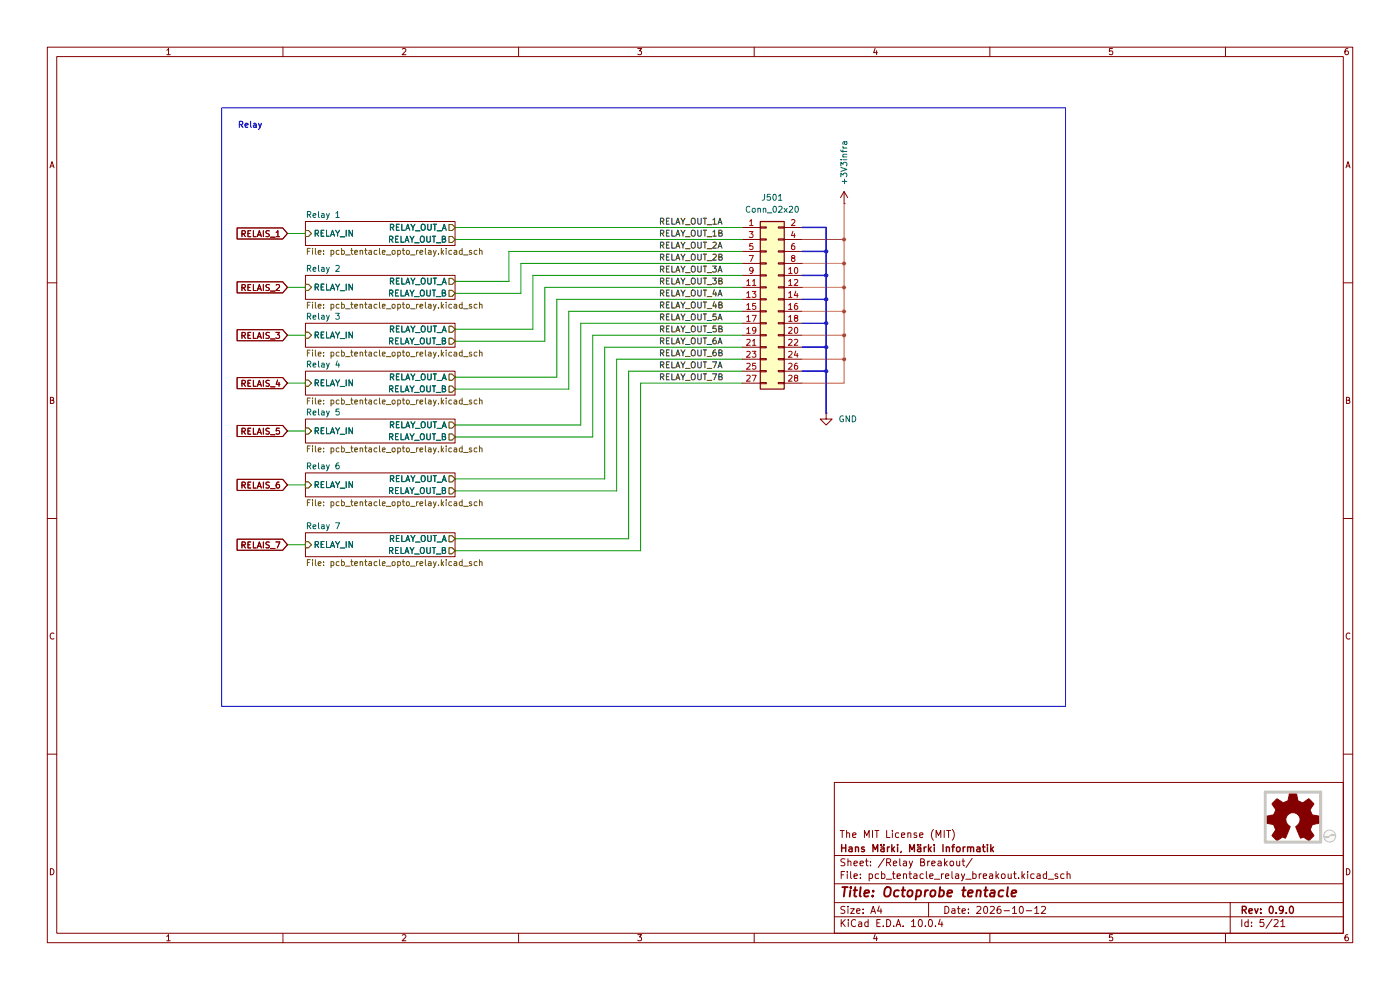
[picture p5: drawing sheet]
(kicad_sch
 (version 20260306)
 (generator "eeschema")
 (generator_version "10.0")
 (paper "A4")
 (title_block
  (title "Octoprobe tentacle")
  (date "2026-10-12")
  (rev "0.9.0")
  (company "Hans Märki, Märki Informatik")
  (comment 1 "The MIT License (MIT)"))
 (lib_symbols
  (symbol "00_project_library:+3V3infra"
   (power global)
   (pin_numbers (hide yes))
   (pin_names
    (offset 0) (hide yes)) (exclude_from_sim no) (in_bom yes) (on_board yes)
   (in_pos_files yes)
   (duplicate_pin_numbers_are_jumpers no)
   (property "Reference" "#PWR" (at 0 -3.81 0) (show_name no) (do_not_autoplace no) (hide yes) (effects (font (size 1.27 1.27))))
   (property "Value" "+3V3infra" (at 0 3.556 0) (show_name no) (do_not_autoplace no) (effects (font (size 1.27 1.27))))
   (property "Footprint" "" (at 0 0 0) (show_name no) (do_not_autoplace no) (hide yes) (effects (font (size 1.27 1.27))))
   (property "Datasheet" "" (at 0 0 0) (show_name no) (do_not_autoplace no) (hide yes) (effects (font (size 1.27 1.27))))
   (property "Description" "" (at 0 0 0) (show_name no) (do_not_autoplace no) (hide yes) (effects (font (size 1.27 1.27))))
   (symbol "+3V3infra_0_1"
    (polyline (pts (xy -0.762 1.27) (xy 0 2.54)) (stroke (width 0) (type default)) (fill (type none)))
    (polyline (pts (xy 0 2.54) (xy 0.762 1.27)) (stroke (width 0) (type default)) (fill (type none)))
    (polyline (pts (xy 0 0) (xy 0 2.54)) (stroke (width 0) (type default)) (fill (type none))))
   (symbol "+3V3infra_1_1"
    (pin power_in line (at 0 0 90) (length 0) (name "" (effects (font (size 1.27 1.27)))) (number "1" (effects (font (size 1.27 1.27))))))
   (embedded_fonts no))
  (symbol "Connector_Generic:Conn_02x14_Odd_Even"
   (pin_names
    (offset 1.016) (hide yes)) (exclude_from_sim no) (in_bom yes) (on_board yes)
   (in_pos_files yes)
   (duplicate_pin_numbers_are_jumpers no)
   (property "Reference" "J" (at 1.27 17.78 0) (show_name no) (do_not_autoplace no) (effects (font (size 1.27 1.27))))
   (property "Value" "Conn_02x14_Odd_Even" (at 1.27 -20.32 0) (show_name no) (do_not_autoplace no) (effects (font (size 1.27 1.27))))
   (property "Footprint" "" (at 0 0 0) (show_name no) (do_not_autoplace no) (hide yes) (effects (font (size 1.27 1.27))))
   (property "Datasheet" "" (at 0 0 0) (show_name no) (do_not_autoplace no) (hide yes) (effects (font (size 1.27 1.27))))
   (property "Description" "Generic connector, double row, 02x14, odd/even pin numbering scheme (row 1 odd numbers, row 2 even numbers), script generated (kicad-library-utils/schlib/autogen/connector/)" (at 0 0 0) (show_name no) (do_not_autoplace no) (hide yes) (effects (font (size 1.27 1.27))))
   (symbol "Conn_02x14_Odd_Even_1_1"
    (rectangle (start -1.27 16.51) (end 3.81 -19.05) (stroke (width 0.254) (type default)) (fill (type background)))
    (rectangle (start -1.27 15.367) (end 0 15.113) (stroke (width 0.1524) (type default)) (fill (type none)))
    (rectangle (start -1.27 12.827) (end 0 12.573) (stroke (width 0.1524) (type default)) (fill (type none)))
    (rectangle (start -1.27 10.287) (end 0 10.033) (stroke (width 0.1524) (type default)) (fill (type none)))
    (rectangle (start -1.27 7.747) (end 0 7.493) (stroke (width 0.1524) (type default)) (fill (type none)))
    (rectangle (start -1.27 5.207) (end 0 4.953) (stroke (width 0.1524) (type default)) (fill (type none)))
    (rectangle (start -1.27 2.667) (end 0 2.413) (stroke (width 0.1524) (type default)) (fill (type none)))
    (rectangle (start -1.27 0.127) (end 0 -0.127) (stroke (width 0.1524) (type default)) (fill (type none)))
    (rectangle (start -1.27 -2.413) (end 0 -2.667) (stroke (width 0.1524) (type default)) (fill (type none)))
    (rectangle (start -1.27 -4.953) (end 0 -5.207) (stroke (width 0.1524) (type default)) (fill (type none)))
    (rectangle (start -1.27 -7.493) (end 0 -7.747) (stroke (width 0.1524) (type default)) (fill (type none)))
    (rectangle (start -1.27 -10.033) (end 0 -10.287) (stroke (width 0.1524) (type default)) (fill (type none)))
    (rectangle (start -1.27 -12.573) (end 0 -12.827) (stroke (width 0.1524) (type default)) (fill (type none)))
    (rectangle (start -1.27 -15.113) (end 0 -15.367) (stroke (width 0.1524) (type default)) (fill (type none)))
    (rectangle (start -1.27 -17.653) (end 0 -17.907) (stroke (width 0.1524) (type default)) (fill (type none)))
    (rectangle (start 3.81 15.367) (end 2.54 15.113) (stroke (width 0.1524) (type default)) (fill (type none)))
    (rectangle (start 3.81 12.827) (end 2.54 12.573) (stroke (width 0.1524) (type default)) (fill (type none)))
    (rectangle (start 3.81 10.287) (end 2.54 10.033) (stroke (width 0.1524) (type default)) (fill (type none)))
    (rectangle (start 3.81 7.747) (end 2.54 7.493) (stroke (width 0.1524) (type default)) (fill (type none)))
    (rectangle (start 3.81 5.207) (end 2.54 4.953) (stroke (width 0.1524) (type default)) (fill (type none)))
    (rectangle (start 3.81 2.667) (end 2.54 2.413) (stroke (width 0.1524) (type default)) (fill (type none)))
    (rectangle (start 3.81 0.127) (end 2.54 -0.127) (stroke (width 0.1524) (type default)) (fill (type none)))
    (rectangle (start 3.81 -2.413) (end 2.54 -2.667) (stroke (width 0.1524) (type default)) (fill (type none)))
    (rectangle (start 3.81 -4.953) (end 2.54 -5.207) (stroke (width 0.1524) (type default)) (fill (type none)))
    (rectangle (start 3.81 -7.493) (end 2.54 -7.747) (stroke (width 0.1524) (type default)) (fill (type none)))
    (rectangle (start 3.81 -10.033) (end 2.54 -10.287) (stroke (width 0.1524) (type default)) (fill (type none)))
    (rectangle (start 3.81 -12.573) (end 2.54 -12.827) (stroke (width 0.1524) (type default)) (fill (type none)))
    (rectangle (start 3.81 -15.113) (end 2.54 -15.367) (stroke (width 0.1524) (type default)) (fill (type none)))
    (rectangle (start 3.81 -17.653) (end 2.54 -17.907) (stroke (width 0.1524) (type default)) (fill (type none)))
    (pin passive line (at -5.08 15.24 0) (length 3.81) (name "Pin_1" (effects (font (size 1.27 1.27)))) (number "1" (effects (font (size 1.27 1.27)))))
    (pin passive line (at 7.62 15.24 180) (length 3.81) (name "Pin_2" (effects (font (size 1.27 1.27)))) (number "2" (effects (font (size 1.27 1.27)))))
    (pin passive line (at -5.08 12.7 0) (length 3.81) (name "Pin_3" (effects (font (size 1.27 1.27)))) (number "3" (effects (font (size 1.27 1.27)))))
    (pin passive line (at 7.62 12.7 180) (length 3.81) (name "Pin_4" (effects (font (size 1.27 1.27)))) (number "4" (effects (font (size 1.27 1.27)))))
    (pin passive line (at -5.08 10.16 0) (length 3.81) (name "Pin_5" (effects (font (size 1.27 1.27)))) (number "5" (effects (font (size 1.27 1.27)))))
    (pin passive line (at 7.62 10.16 180) (length 3.81) (name "Pin_6" (effects (font (size 1.27 1.27)))) (number "6" (effects (font (size 1.27 1.27)))))
    (pin passive line (at -5.08 7.62 0) (length 3.81) (name "Pin_7" (effects (font (size 1.27 1.27)))) (number "7" (effects (font (size 1.27 1.27)))))
    (pin passive line (at 7.62 7.62 180) (length 3.81) (name "Pin_8" (effects (font (size 1.27 1.27)))) (number "8" (effects (font (size 1.27 1.27)))))
    (pin passive line (at -5.08 5.08 0) (length 3.81) (name "Pin_9" (effects (font (size 1.27 1.27)))) (number "9" (effects (font (size 1.27 1.27)))))
    (pin passive line (at 7.62 5.08 180) (length 3.81) (name "Pin_10" (effects (font (size 1.27 1.27)))) (number "10" (effects (font (size 1.27 1.27)))))
    (pin passive line (at -5.08 2.54 0) (length 3.81) (name "Pin_11" (effects (font (size 1.27 1.27)))) (number "11" (effects (font (size 1.27 1.27)))))
    (pin passive line (at 7.62 2.54 180) (length 3.81) (name "Pin_12" (effects (font (size 1.27 1.27)))) (number "12" (effects (font (size 1.27 1.27)))))
    (pin passive line (at -5.08 0 0) (length 3.81) (name "Pin_13" (effects (font (size 1.27 1.27)))) (number "13" (effects (font (size 1.27 1.27)))))
    (pin passive line (at 7.62 0 180) (length 3.81) (name "Pin_14" (effects (font (size 1.27 1.27)))) (number "14" (effects (font (size 1.27 1.27)))))
    (pin passive line (at -5.08 -2.54 0) (length 3.81) (name "Pin_15" (effects (font (size 1.27 1.27)))) (number "15" (effects (font (size 1.27 1.27)))))
    (pin passive line (at 7.62 -2.54 180) (length 3.81) (name "Pin_16" (effects (font (size 1.27 1.27)))) (number "16" (effects (font (size 1.27 1.27)))))
    (pin passive line (at -5.08 -5.08 0) (length 3.81) (name "Pin_17" (effects (font (size 1.27 1.27)))) (number "17" (effects (font (size 1.27 1.27)))))
    (pin passive line (at 7.62 -5.08 180) (length 3.81) (name "Pin_18" (effects (font (size 1.27 1.27)))) (number "18" (effects (font (size 1.27 1.27)))))
    (pin passive line (at -5.08 -7.62 0) (length 3.81) (name "Pin_19" (effects (font (size 1.27 1.27)))) (number "19" (effects (font (size 1.27 1.27)))))
    (pin passive line (at 7.62 -7.62 180) (length 3.81) (name "Pin_20" (effects (font (size 1.27 1.27)))) (number "20" (effects (font (size 1.27 1.27)))))
    (pin passive line (at -5.08 -10.16 0) (length 3.81) (name "Pin_21" (effects (font (size 1.27 1.27)))) (number "21" (effects (font (size 1.27 1.27)))))
    (pin passive line (at 7.62 -10.16 180) (length 3.81) (name "Pin_22" (effects (font (size 1.27 1.27)))) (number "22" (effects (font (size 1.27 1.27)))))
    (pin passive line (at -5.08 -12.7 0) (length 3.81) (name "Pin_23" (effects (font (size 1.27 1.27)))) (number "23" (effects (font (size 1.27 1.27)))))
    (pin passive line (at 7.62 -12.7 180) (length 3.81) (name "Pin_24" (effects (font (size 1.27 1.27)))) (number "24" (effects (font (size 1.27 1.27)))))
    (pin passive line (at -5.08 -15.24 0) (length 3.81) (name "Pin_25" (effects (font (size 1.27 1.27)))) (number "25" (effects (font (size 1.27 1.27)))))
    (pin passive line (at 7.62 -15.24 180) (length 3.81) (name "Pin_26" (effects (font (size 1.27 1.27)))) (number "26" (effects (font (size 1.27 1.27)))))
    (pin passive line (at -5.08 -17.78 0) (length 3.81) (name "Pin_27" (effects (font (size 1.27 1.27)))) (number "27" (effects (font (size 1.27 1.27)))))
    (pin passive line (at 7.62 -17.78 180) (length 3.81) (name "Pin_28" (effects (font (size 1.27 1.27)))) (number "28" (effects (font (size 1.27 1.27))))))
   (embedded_fonts no))
  (symbol "Graphic:Logo_Open_Hardware_Small" (exclude_from_sim no) (in_bom no) (on_board no)
   (in_pos_files yes)
   (duplicate_pin_numbers_are_jumpers no)
   (property "Reference" "#SYM" (at 0 6.985 0) (show_name no) (do_not_autoplace no) (hide yes) (effects (font (size 1.27 1.27))))
   (property "Value" "Logo_Open_Hardware_Small" (at 0 -5.715 0) (show_name no) (do_not_autoplace no) (hide yes) (effects (font (size 1.27 1.27))))
   (property "Footprint" "" (at 0 0 0) (show_name no) (do_not_autoplace no) (hide yes) (effects (font (size 1.27 1.27))))
   (property "Datasheet" "" (at 0 0 0) (show_name no) (do_not_autoplace no) (hide yes) (effects (font (size 1.27 1.27))))
   (property "Description" "Open Hardware logo, small" (at 0 0 0) (show_name no) (do_not_autoplace no) (hide yes) (effects (font (size 1.27 1.27))))
   (property "Sim.Enable" "0" (at 0 0 0) (show_name no) (do_not_autoplace no) (hide yes) (effects (font (size 1.27 1.27))))
   (symbol "Logo_Open_Hardware_Small_0_1"
    (polyline (pts (xy 3.3528 -4.3434) (xy 3.302 -4.318) (xy 3.175 -4.2418) (xy 2.9972 -4.1148) (xy 2.7686 -3.9624) (xy 2.54 -3.81) (xy 2.3622 -3.7084) (xy 2.2352 -3.6068) (xy 2.1844 -3.5814) (xy 2.159 -3.6068) (xy 2.0574 -3.6576) (xy 1.905 -3.7338) (xy 1.8034 -3.7846) (xy 1.6764 -3.8354) (xy 1.6002 -3.8354) (xy 1.6002 -3.8354) (xy 1.5494 -3.7338) (xy 1.4732 -3.5306) (xy 1.3462 -3.302) (xy 1.2446 -3.0226) (xy 1.1176 -2.7178) (xy 0.9652 -2.413) (xy 0.8636 -2.1082) (xy 0.7366 -1.8288) (xy 0.6604 -1.6256) (xy 0.6096 -1.4732) (xy 0.5842 -1.397) (xy 0.5842 -1.397) (xy 0.6604 -1.3208) (xy 0.7874 -1.2446) (xy 1.0414 -1.016) (xy 1.2954 -0.6858) (xy 1.4478 -0.3302) (xy 1.524 0.0762) (xy 1.4732 0.4572) (xy 1.3208 0.8128) (xy 1.0668 1.143) (xy 0.762 1.3716) (xy 0.4064 1.524) (xy 0 1.5748) (xy -0.381 1.5494) (xy -0.7366 1.397) (xy -1.0668 1.143) (xy -1.2192 0.9906) (xy -1.397 0.6604) (xy -1.524 0.3048) (xy -1.524 0.2286) (xy -1.4986 -0.1778) (xy -1.397 -0.5334) (xy -1.1938 -0.8636) (xy -0.9144 -1.143) (xy -0.8636 -1.1684) (xy -0.7366 -1.27) (xy -0.635 -1.3462) (xy -0.5842 -1.397) (xy -1.0668 -2.5908) (xy -1.143 -2.794) (xy -1.2954 -3.1242) (xy -1.397 -3.4036) (xy -1.4986 -3.6322) (xy -1.5748 -3.7846) (xy -1.6002 -3.8354) (xy -1.6002 -3.8354) (xy -1.651 -3.8354) (xy -1.7272 -3.81) (xy -1.905 -3.7338) (xy -2.0066 -3.683) (xy -2.1336 -3.6068) (xy -2.2098 -3.5814) (xy -2.2606 -3.6068) (xy -2.3622 -3.683) (xy -2.54 -3.81) (xy -2.7686 -3.9624) (xy -2.9718 -4.0894) (xy -3.1496 -4.2164) (xy -3.302 -4.318) (xy -3.3528 -4.3434) (xy -3.3782 -4.3434) (xy -3.429 -4.318) (xy -3.5306 -4.2164) (xy -3.7084 -4.064) (xy -3.937 -3.8354) (xy -3.9624 -3.81) (xy -4.1656 -3.6068) (xy -4.318 -3.4544) (xy -4.4196 -3.3274) (xy -4.445 -3.2766) (xy -4.445 -3.2766) (xy -4.4196 -3.2258) (xy -4.318 -3.0734) (xy -4.2164 -2.8956) (xy -4.064 -2.667) (xy -3.6576 -2.0828) (xy -3.8862 -1.5494) (xy -3.937 -1.3716) (xy -4.0386 -1.1684) (xy -4.0894 -1.0414) (xy -4.1148 -0.9652) (xy -4.191 -0.9398) (xy -4.318 -0.9144) (xy -4.5466 -0.8636) (xy -4.8006 -0.8128) (xy -5.0546 -0.7874) (xy -5.2578 -0.7366) (xy -5.4356 -0.7112) (xy -5.5118 -0.6858) (xy -5.5118 -0.6858) (xy -5.5372 -0.635) (xy -5.5372 -0.5588) (xy -5.5372 -0.4318) (xy -5.5626 -0.2286) (xy -5.5626 0.0762) (xy -5.5626 0.127) (xy -5.5372 0.4064) (xy -5.5372 0.635) (xy -5.5372 0.762) (xy -5.5372 0.8382) (xy -5.5372 0.8382) (xy -5.461 0.8382) (xy -5.3086 0.889) (xy -5.08 0.9144) (xy -4.826 0.9652) (xy -4.8006 0.9906) (xy -4.5466 1.0414) (xy -4.318 1.0668) (xy -4.1656 1.1176) (xy -4.0894 1.143) (xy -4.0894 1.143) (xy -4.0386 1.2446) (xy -3.9624 1.4224) (xy -3.8608 1.6256) (xy -3.7846 1.8288) (xy -3.7084 2.0066) (xy -3.6576 2.159) (xy -3.6322 2.2098) (xy -3.6322 2.2098) (xy -3.683 2.286) (xy -3.7592 2.413) (xy -3.8862 2.5908) (xy -4.064 2.8194) (xy -4.064 2.8448) (xy -4.2164 3.0734) (xy -4.3434 3.2512) (xy -4.4196 3.3782) (xy -4.445 3.4544) (xy -4.445 3.4544) (xy -4.3942 3.5052) (xy -4.2926 3.6322) (xy -4.1148 3.81) (xy -3.937 4.0132) (xy -3.8608 4.064) (xy -3.6576 4.2926) (xy -3.5052 4.4196) (xy -3.4036 4.4958) (xy -3.3528 4.5212) (xy -3.3528 4.5212) (xy -3.302 4.4704) (xy -3.1496 4.3688) (xy -2.9718 4.2418) (xy -2.7432 4.0894) (xy -2.7178 4.0894) (xy -2.4892 3.937) (xy -2.3114 3.81) (xy -2.1844 3.7084) (xy -2.1336 3.683) (xy -2.1082 3.683) (xy -2.032 3.7084) (xy -1.8542 3.7592) (xy -1.6764 3.8354) (xy -1.4732 3.937) (xy -1.27 4.0132) (xy -1.143 4.064) (xy -1.0668 4.1148) (xy -1.0668 4.1148) (xy -1.0414 4.191) (xy -1.016 4.3434) (xy -0.9652 4.572) (xy -0.9144 4.8514) (xy -0.889 4.9022) (xy -0.8382 5.1562) (xy -0.8128 5.3848) (xy -0.7874 5.5372) (xy -0.762 5.588) (xy -0.7112 5.6134) (xy -0.5842 5.6134) (xy -0.4064 5.6134) (xy -0.1524 5.6134) (xy 0.0762 5.6134) (xy 0.3302 5.6134) (xy 0.5334 5.6134) (xy 0.6858 5.588) (xy 0.7366 5.588) (xy 0.7366 5.588) (xy 0.762 5.5118) (xy 0.8128 5.334) (xy 0.8382 5.1054) (xy 0.9144 4.826) (xy 0.9144 4.7752) (xy 0.9652 4.5212) (xy 1.016 4.2926) (xy 1.0414 4.1402) (xy 1.0668 4.0894) (xy 1.0668 4.0894) (xy 1.1938 4.0386) (xy 1.3716 3.9624) (xy 1.5748 3.8608) (xy 2.0828 3.6576) (xy 2.7178 4.0894) (xy 2.7686 4.1402) (xy 2.9972 4.2926) (xy 3.175 4.4196) (xy 3.302 4.4958) (xy 3.3782 4.5212) (xy 3.3782 4.5212) (xy 3.429 4.4704) (xy 3.556 4.3434) (xy 3.7338 4.191) (xy 3.9116 3.9878) (xy 4.064 3.8354) (xy 4.2418 3.6576) (xy 4.3434 3.556) (xy 4.4196 3.4798) (xy 4.4196 3.429) (xy 4.4196 3.4036) (xy 4.3942 3.3274) (xy 4.2926 3.2004) (xy 4.1656 2.9972) (xy 4.0132 2.794) (xy 3.8862 2.5908) (xy 3.7592 2.3876) (xy 3.6576 2.2352) (xy 3.6322 2.159) (xy 3.6322 2.1336) (xy 3.683 2.0066) (xy 3.7592 1.8288) (xy 3.8608 1.6002) (xy 4.064 1.1176) (xy 4.3942 1.0414) (xy 4.5974 1.016) (xy 4.8768 0.9652) (xy 5.1308 0.9144) (xy 5.5372 0.8382) (xy 5.5626 -0.6604) (xy 5.4864 -0.6858) (xy 5.4356 -0.6858) (xy 5.2832 -0.7366) (xy 5.0546 -0.762) (xy 4.8006 -0.8128) (xy 4.5974 -0.8636) (xy 4.3688 -0.9144) (xy 4.2164 -0.9398) (xy 4.1402 -0.9398) (xy 4.1148 -0.9652) (xy 4.064 -1.0668) (xy 3.9878 -1.2446) (xy 3.9116 -1.4478) (xy 3.81 -1.651) (xy 3.7338 -1.8542) (xy 3.683 -2.0066) (xy 3.6576 -2.0828) (xy 3.683 -2.1336) (xy 3.7846 -2.2606) (xy 3.8862 -2.4638) (xy 4.0386 -2.667) (xy 4.191 -2.8956) (xy 4.318 -3.0734) (xy 4.3942 -3.2004) (xy 4.445 -3.2766) (xy 4.4196 -3.3274) (xy 4.3434 -3.429) (xy 4.1656 -3.5814) (xy 3.937 -3.8354) (xy 3.8862 -3.8608) (xy 3.683 -4.064) (xy 3.5306 -4.2164) (xy 3.4036 -4.318) (xy 3.3528 -4.3434)) (stroke (width 0) (type default)) (fill (type outline))))
   (embedded_fonts no))
  (symbol "power:GND"
   (power global)
   (pin_numbers (hide yes))
   (pin_names
    (offset 0) (hide yes)) (exclude_from_sim no) (in_bom yes) (on_board yes)
   (in_pos_files yes)
   (duplicate_pin_numbers_are_jumpers no)
   (property "Reference" "#PWR" (at 0 -6.35 0) (show_name no) (do_not_autoplace no) (hide yes) (effects (font (size 1.27 1.27))))
   (property "Value" "GND" (at 0 -3.81 0) (show_name no) (do_not_autoplace no) (effects (font (size 1.27 1.27))))
   (property "Footprint" "" (at 0 0 0) (show_name no) (do_not_autoplace no) (hide yes) (effects (font (size 1.27 1.27))))
   (property "Datasheet" "" (at 0 0 0) (show_name no) (do_not_autoplace no) (hide yes) (effects (font (size 1.27 1.27))))
   (property "Description" "Power symbol creates a global label with name \"GND\" , ground" (at 0 0 0) (show_name no) (do_not_autoplace no) (hide yes) (effects (font (size 1.27 1.27))))
   (symbol "GND_0_1"
    (polyline (pts (xy 0 0) (xy 0 -1.27) (xy 1.27 -1.27) (xy 0 -2.54) (xy -1.27 -1.27) (xy 0 -1.27)) (stroke (width 0) (type default)) (fill (type none))))
   (symbol "GND_1_1"
    (pin power_in line (at 0 0 270) (length 0) (name "" (effects (font (size 1.27 1.27)))) (number "1" (effects (font (size 1.27 1.27))))))
   (embedded_fonts no)))
 (rectangle
  (start 46.99 22.86)
  (end 226.06 149.86)
  (stroke (width 0) (type default))
  (fill (type none)))
 (text "Relay"
  (exclude_from_sim no)
  (at 50.292 27.432 0)
  (effects (font (size 1.27 1.27) (thickness 0.254)
    (bold yes)) (justify left bottom)))
 (junction
  (at 179.07 76.2)
  (diameter 0)
  (color 0 0 0 0))
 (junction
  (at 175.26 58.42)
  (diameter 0)
  (color 0 0 0 0))
 (junction
  (at 175.26 73.66)
  (diameter 0)
  (color 0 0 0 0))
 (junction
  (at 179.07 55.88)
  (diameter 0)
  (color 0 0 0 0))
 (junction
  (at 179.07 60.96)
  (diameter 0)
  (color 0 0 0 0))
 (junction
  (at 179.07 50.8)
  (diameter 0)
  (color 0 0 0 0))
 (junction
  (at 175.26 78.74)
  (diameter 0)
  (color 0 0 0 0))
 (junction
  (at 175.26 68.58)
  (diameter 0)
  (color 0 0 0 0))
 (junction
  (at 179.07 71.12)
  (diameter 0)
  (color 0 0 0 0))
 (junction
  (at 175.26 53.34)
  (diameter 0)
  (color 0 0 0 0))
 (junction
  (at 175.26 63.5)
  (diameter 0)
  (color 0 0 0 0))
 (junction
  (at 179.07 66.04)
  (diameter 0)
  (color 0 0 0 0))
 (wire
  (pts (xy 135.89 81.28) (xy 157.48 81.28))
  (stroke (width 0) (type default)))
 (wire
  (pts (xy 123.19 90.17) (xy 123.19 68.58))
  (stroke (width 0) (type default)))
 (wire
  (pts (xy 135.89 116.84) (xy 135.89 81.28))
  (stroke (width 0) (type default)))
 (wire
  (pts (xy 179.07 66.04) (xy 179.07 60.96))
  (stroke (width 0) (type default)))
 (wire
  (pts (xy 120.65 66.04) (xy 120.65 82.55))
  (stroke (width 0) (type default)))
 (wire
  (pts (xy 113.03 69.85) (xy 96.52 69.85))
  (stroke (width 0) (type default)))
 (wire
  (pts (xy 125.73 92.71) (xy 125.73 71.12))
  (stroke (width 0) (type default)))
 (wire
  (pts (xy 170.18 71.12) (xy 179.07 71.12))
  (stroke (width 0) (type default)))
 (wire
  (pts (xy 175.26 68.58) (xy 175.26 73.66))
  (stroke (width 0) (type default)))
 (wire
  (pts (xy 107.95 53.34) (xy 157.48 53.34))
  (stroke (width 0) (type default)))
 (wire
  (pts (xy 96.52 50.8) (xy 157.48 50.8))
  (stroke (width 0) (type default)))
 (wire
  (pts (xy 170.18 53.34) (xy 175.26 53.34))
  (stroke (width 0) (type default)))
 (wire
  (pts (xy 96.52 90.17) (xy 123.19 90.17))
  (stroke (width 0) (type default)))
 (wire
  (pts (xy 170.18 78.74) (xy 175.26 78.74))
  (stroke (width 0) (type default)))
 (wire
  (pts (xy 179.07 71.12) (xy 179.07 76.2))
  (stroke (width 0) (type default)))
 (wire
  (pts (xy 128.27 73.66) (xy 157.48 73.66))
  (stroke (width 0) (type default)))
 (wire
  (pts (xy 179.07 55.88) (xy 179.07 50.8))
  (stroke (width 0) (type default)))
 (wire
  (pts (xy 118.11 63.5) (xy 157.48 63.5))
  (stroke (width 0) (type default)))
 (wire
  (pts (xy 118.11 63.5) (xy 118.11 80.01))
  (stroke (width 0) (type default)))
 (wire
  (pts (xy 60.96 60.96) (xy 64.77 60.96))
  (stroke (width 0) (type default)))
 (wire
  (pts (xy 179.07 60.96) (xy 179.07 55.88))
  (stroke (width 0) (type default)))
 (wire
  (pts (xy 175.26 48.26) (xy 175.26 53.34))
  (stroke (width 0) (type default)))
 (wire
  (pts (xy 130.81 104.14) (xy 130.81 76.2))
  (stroke (width 0) (type default)))
 (wire
  (pts (xy 60.96 49.53) (xy 64.77 49.53))
  (stroke (width 0) (type default)))
 (wire
  (pts (xy 133.35 78.74) (xy 157.48 78.74))
  (stroke (width 0) (type default)))
 (wire
  (pts (xy 170.18 73.66) (xy 175.26 73.66))
  (stroke (width 0) (type default)))
 (wire
  (pts (xy 170.18 55.88) (xy 179.07 55.88))
  (stroke (width 0) (type default)))
 (wire
  (pts (xy 179.07 71.12) (xy 179.07 66.04))
  (stroke (width 0) (type default)))
 (wire
  (pts (xy 115.57 72.39) (xy 115.57 60.96))
  (stroke (width 0) (type default)))
 (wire
  (pts (xy 125.73 92.71) (xy 96.52 92.71))
  (stroke (width 0) (type default)))
 (wire
  (pts (xy 96.52 116.84) (xy 135.89 116.84))
  (stroke (width 0) (type default)))
 (wire
  (pts (xy 170.18 76.2) (xy 179.07 76.2))
  (stroke (width 0) (type default)))
 (wire
  (pts (xy 60.96 102.87) (xy 64.77 102.87))
  (stroke (width 0) (type default)))
 (wire
  (pts (xy 96.52 72.39) (xy 115.57 72.39))
  (stroke (width 0) (type default)))
 (wire
  (pts (xy 175.26 73.66) (xy 175.26 78.74))
  (stroke (width 0) (type default)))
 (wire
  (pts (xy 128.27 73.66) (xy 128.27 101.6))
  (stroke (width 0) (type default)))
 (wire
  (pts (xy 96.52 48.26) (xy 157.48 48.26))
  (stroke (width 0) (type default)))
 (wire
  (pts (xy 120.65 82.55) (xy 96.52 82.55))
  (stroke (width 0) (type default)))
 (wire
  (pts (xy 133.35 114.3) (xy 96.52 114.3))
  (stroke (width 0) (type default)))
 (wire
  (pts (xy 170.18 81.28) (xy 179.07 81.28))
  (stroke (width 0) (type default)))
 (wire
  (pts (xy 175.26 63.5) (xy 175.26 68.58))
  (stroke (width 0) (type default)))
 (wire
  (pts (xy 175.26 53.34) (xy 175.26 58.42))
  (stroke (width 0) (type default)))
 (wire
  (pts (xy 60.96 91.44) (xy 64.77 91.44))
  (stroke (width 0) (type default)))
 (wire
  (pts (xy 110.49 62.23) (xy 110.49 55.88))
  (stroke (width 0) (type default)))
 (wire
  (pts (xy 115.57 60.96) (xy 157.48 60.96))
  (stroke (width 0) (type default)))
 (wire
  (pts (xy 125.73 71.12) (xy 157.48 71.12))
  (stroke (width 0) (type default)))
 (wire
  (pts (xy 120.65 66.04) (xy 157.48 66.04))
  (stroke (width 0) (type default)))
 (wire
  (pts (xy 96.52 80.01) (xy 118.11 80.01))
  (stroke (width 0) (type default)))
 (wire
  (pts (xy 170.18 68.58) (xy 175.26 68.58))
  (stroke (width 0) (type default)))
 (wire
  (pts (xy 175.26 78.74) (xy 175.26 87.63))
  (stroke (width 0) (type default)))
 (wire
  (pts (xy 110.49 55.88) (xy 157.48 55.88))
  (stroke (width 0) (type default)))
 (wire
  (pts (xy 107.95 53.34) (xy 107.95 59.69))
  (stroke (width 0) (type default)))
 (wire
  (pts (xy 133.35 78.74) (xy 133.35 114.3))
  (stroke (width 0) (type default)))
 (wire
  (pts (xy 107.95 59.69) (xy 96.52 59.69))
  (stroke (width 0) (type default)))
 (wire
  (pts (xy 170.18 58.42) (xy 175.26 58.42))
  (stroke (width 0) (type default)))
 (wire
  (pts (xy 60.96 81.28) (xy 64.77 81.28))
  (stroke (width 0) (type default)))
 (wire
  (pts (xy 170.18 66.04) (xy 179.07 66.04))
  (stroke (width 0) (type default)))
 (wire
  (pts (xy 96.52 104.14) (xy 130.81 104.14))
  (stroke (width 0) (type default)))
 (wire
  (pts (xy 175.26 58.42) (xy 175.26 63.5))
  (stroke (width 0) (type default)))
 (wire
  (pts (xy 113.03 58.42) (xy 157.48 58.42))
  (stroke (width 0) (type default)))
 (wire
  (pts (xy 96.52 62.23) (xy 110.49 62.23))
  (stroke (width 0) (type default)))
 (wire
  (pts (xy 170.18 60.96) (xy 179.07 60.96))
  (stroke (width 0) (type default)))
 (wire
  (pts (xy 170.18 63.5) (xy 175.26 63.5))
  (stroke (width 0) (type default)))
 (wire
  (pts (xy 179.07 81.28) (xy 179.07 76.2))
  (stroke (width 0) (type default)))
 (wire
  (pts (xy 170.18 50.8) (xy 179.07 50.8))
  (stroke (width 0) (type default)))
 (wire
  (pts (xy 113.03 58.42) (xy 113.03 69.85))
  (stroke (width 0) (type default)))
 (wire
  (pts (xy 170.18 48.26) (xy 175.26 48.26))
  (stroke (width 0) (type default)))
 (wire
  (pts (xy 60.96 115.57) (xy 64.77 115.57))
  (stroke (width 0) (type default)))
 (wire
  (pts (xy 123.19 68.58) (xy 157.48 68.58))
  (stroke (width 0) (type default)))
 (wire
  (pts (xy 60.96 71.12) (xy 64.77 71.12))
  (stroke (width 0) (type default)))
 (wire
  (pts (xy 130.81 76.2) (xy 157.48 76.2))
  (stroke (width 0) (type default)))
 (wire
  (pts (xy 128.27 101.6) (xy 96.52 101.6))
  (stroke (width 0) (type default)))
 (wire
  (pts (xy 179.07 43.18) (xy 179.07 50.8))
  (stroke (width 0) (type default)))
 (label "RELAY_OUT_3B"
  (at 139.7 60.96 0)
  (effects (font (size 1.27 1.27)) (justify left bottom)))
 (label "RELAY_OUT_2B"
  (at 139.7 55.88 0)
  (effects (font (size 1.27 1.27)) (justify left bottom)))
 (label "RELAY_OUT_1A"
  (at 139.7 48.26 0)
  (effects (font (size 1.27 1.27)) (justify left bottom)))
 (label "RELAY_OUT_5A"
  (at 139.7 68.58 0)
  (effects (font (size 1.27 1.27)) (justify left bottom)))
 (label "RELAY_OUT_1B"
  (at 139.7 50.8 0)
  (effects (font (size 1.27 1.27)) (justify left bottom)))
 (label "RELAY_OUT_4A"
  (at 139.7 63.5 0)
  (effects (font (size 1.27 1.27)) (justify left bottom)))
 (label "RELAY_OUT_5B"
  (at 139.7 71.12 0)
  (effects (font (size 1.27 1.27)) (justify left bottom)))
 (label "RELAY_OUT_3A"
  (at 139.7 58.42 0)
  (effects (font (size 1.27 1.27)) (justify left bottom)))
 (label "RELAY_OUT_7B"
  (at 139.7 81.28 0)
  (effects (font (size 1.27 1.27)) (justify left bottom)))
 (label "RELAY_OUT_7A"
  (at 139.7 78.74 0)
  (effects (font (size 1.27 1.27)) (justify left bottom)))
 (label "RELAY_OUT_4B"
  (at 139.7 66.04 0)
  (effects (font (size 1.27 1.27)) (justify left bottom)))
 (label "RELAY_OUT_6A"
  (at 139.7 73.66 0)
  (effects (font (size 1.27 1.27)) (justify left bottom)))
 (label "RELAY_OUT_2A"
  (at 139.7 53.34 0)
  (effects (font (size 1.27 1.27)) (justify left bottom)))
 (label "RELAY_OUT_6B"
  (at 139.7 76.2 0)
  (effects (font (size 1.27 1.27)) (justify left bottom)))
 (global_label "RELAIS_5"
  (shape input)
  (at 60.96 91.44 180)
  (fields_autoplaced yes)
  (effects (font (size 1.27 1.27)) (justify right))
  (property "Intersheetrefs" "${INTERSHEET_REFS}" (at 49.3526 91.44 0) (hide yes) (show_name no) (do_not_autoplace no) (effects (font (size 1.27 1.27)) (justify right))))
 (global_label "RELAIS_3"
  (shape input)
  (at 60.96 71.12 180)
  (fields_autoplaced yes)
  (effects (font (size 1.27 1.27)) (justify right))
  (property "Intersheetrefs" "${INTERSHEET_REFS}" (at 49.3526 71.12 0) (hide yes) (show_name no) (do_not_autoplace no) (effects (font (size 1.27 1.27)) (justify right))))
 (global_label "RELAIS_6"
  (shape input)
  (at 60.96 102.87 180)
  (fields_autoplaced yes)
  (effects (font (size 1.27 1.27)) (justify right))
  (property "Intersheetrefs" "${INTERSHEET_REFS}" (at 49.3526 102.87 0) (hide yes) (show_name no) (do_not_autoplace no) (effects (font (size 1.27 1.27)) (justify right))))
 (global_label "RELAIS_7"
  (shape input)
  (at 60.96 115.57 180)
  (fields_autoplaced yes)
  (effects (font (size 1.27 1.27)) (justify right))
  (property "Intersheetrefs" "${INTERSHEET_REFS}" (at 49.3526 115.57 0) (hide yes) (show_name no) (do_not_autoplace no) (effects (font (size 1.27 1.27)) (justify right))))
 (global_label "RELAIS_4"
  (shape input)
  (at 60.96 81.28 180)
  (fields_autoplaced yes)
  (effects (font (size 1.27 1.27)) (justify right))
  (property "Intersheetrefs" "${INTERSHEET_REFS}" (at 49.3526 81.28 0) (hide yes) (show_name no) (do_not_autoplace no) (effects (font (size 1.27 1.27)) (justify right))))
 (global_label "RELAIS_2"
  (shape input)
  (at 60.96 60.96 180)
  (fields_autoplaced yes)
  (effects (font (size 1.27 1.27)) (justify right))
  (property "Intersheetrefs" "${INTERSHEET_REFS}" (at 49.3526 60.96 0) (hide yes) (show_name no) (do_not_autoplace no) (effects (font (size 1.27 1.27)) (justify right))))
 (global_label "RELAIS_1"
  (shape input)
  (at 60.96 49.53 180)
  (fields_autoplaced yes)
  (effects (font (size 1.27 1.27)) (justify right))
  (property "Intersheetrefs" "${INTERSHEET_REFS}" (at 49.3526 49.53 0) (hide yes) (show_name no) (do_not_autoplace no) (effects (font (size 1.27 1.27)) (justify right))))
 (symbol
  (lib_id "00_project_library:+3V3infra")
  (at 179.07 43.18 0)
  (unit 1)
  (body_style 1)
  (exclude_from_sim no)
  (in_bom yes)
  (on_board yes)
  (in_pos_files yes)
  (dnp no)
  (property "Reference" "#PWR0502" (at 179.07 46.99 0) (hide yes) (show_name no) (do_not_autoplace no) (effects (font (size 1.27 1.27))))
  (property "Value" "+3V3infra" (at 179.0701 39.37 90) (show_name no) (do_not_autoplace no) (effects (font (size 1.27 1.27)) (justify left)))
  (property "Footprint" "" (at 179.07 43.18 0) (hide yes) (show_name no) (do_not_autoplace no) (effects (font (size 1.27 1.27))))
  (property "Datasheet" "" (at 179.07 43.18 0) (hide yes) (show_name no) (do_not_autoplace no) (effects (font (size 1.27 1.27))))
  (property "Description" "Power symbol creates a global label with name \"+3V3\"" (at 179.07 43.18 0) (hide yes) (show_name no) (do_not_autoplace no) (effects (font (size 1.27 1.27))))
  (pin "1"))
 (symbol
  (lib_id "Graphic:Logo_Open_Hardware_Small")
  (at 274.32 173.99 0)
  (unit 1)
  (body_style 1)
  (exclude_from_sim yes)
  (in_bom no)
  (on_board no)
  (in_pos_files yes)
  (dnp no)
  (fields_autoplaced yes)
  (property "Reference" "#SYM501" (at 274.32 167.005 0) (hide yes) (show_name no) (do_not_autoplace no) (effects (font (size 1.27 1.27))))
  (property "Value" "Logo_Open_Hardware_Small" (at 274.32 179.705 0) (hide yes) (show_name no) (do_not_autoplace no) (effects (font (size 1.27 1.27))))
  (property "Footprint" "" (at 274.32 173.99 0) (hide yes) (show_name no) (do_not_autoplace no) (effects (font (size 1.27 1.27))))
  (property "Datasheet" "" (at 274.32 173.99 0) (hide yes) (show_name no) (do_not_autoplace no) (effects (font (size 1.27 1.27))))
  (property "Description" "Open Hardware logo, small" (at 274.32 173.99 0) (hide yes) (show_name no) (do_not_autoplace no) (effects (font (size 1.27 1.27)))))
 (symbol
  (lib_id "power:GND")
  (at 175.26 87.63 0)
  (unit 1)
  (body_style 1)
  (exclude_from_sim no)
  (in_bom yes)
  (on_board yes)
  (in_pos_files yes)
  (dnp no)
  (fields_autoplaced yes)
  (property "Reference" "#PWR0501" (at 175.26 93.98 0) (hide yes) (show_name no) (do_not_autoplace no) (effects (font (size 1.27 1.27))))
  (property "Value" "GND" (at 177.8 88.8999 0) (show_name no) (do_not_autoplace no) (effects (font (size 1.27 1.27)) (justify left)))
  (property "Footprint" "" (at 175.26 87.63 0) (hide yes) (show_name no) (do_not_autoplace no) (effects (font (size 1.27 1.27))))
  (property "Datasheet" "" (at 175.26 87.63 0) (hide yes) (show_name no) (do_not_autoplace no) (effects (font (size 1.27 1.27))))
  (property "Description" "Power symbol creates a global label with name \"GND\" , ground" (at 175.26 87.63 0) (hide yes) (show_name no) (do_not_autoplace no) (effects (font (size 1.27 1.27))))
  (pin "1"))
 (symbol
  (lib_id "Connector_Generic:Conn_02x14_Odd_Even")
  (at 162.56 63.5 0)
  (unit 1)
  (body_style 1)
  (exclude_from_sim no)
  (in_bom no)
  (on_board yes)
  (in_pos_files no)
  (dnp no)
  (fields_autoplaced yes)
  (property "Reference" "J501" (at 163.83 41.91 0) (show_name no) (do_not_autoplace no) (effects (font (size 1.27 1.27))))
  (property "Value" "Conn_02x20" (at 163.83 44.45 0) (show_name no) (do_not_autoplace no) (effects (font (size 1.27 1.27))))
  (property "Footprint" "00_project_library:PinSocket_2x14_P2.54mm_Vertical_squarepad" (at 162.56 63.5 0) (hide yes) (show_name no) (do_not_autoplace no) (effects (font (size 1.27 1.27))))
  (property "Datasheet" "" (at 162.56 63.5 0) (hide yes) (show_name no) (do_not_autoplace no) (effects (font (size 1.27 1.27))))
  (property "Description" "Generic connector, double row, 02x14, odd/even pin numbering scheme (row 1 odd numbers, row 2 even numbers), script generated (kicad-library-utils/schlib/autogen/connector/)" (at 162.56 63.5 0) (hide yes) (show_name no) (do_not_autoplace no) (effects (font (size 1.27 1.27))))
  (pin "1")
  (pin "10")
  (pin "11")
  (pin "12")
  (pin "13")
  (pin "14")
  (pin "15")
  (pin "16")
  (pin "17")
  (pin "18")
  (pin "19")
  (pin "2")
  (pin "20")
  (pin "21")
  (pin "22")
  (pin "23")
  (pin "24")
  (pin "25")
  (pin "26")
  (pin "27")
  (pin "28")
  (pin "3")
  (pin "4")
  (pin "5")
  (pin "6")
  (pin "7")
  (pin "8")
  (pin "9"))
 (sheet
  (at 64.77 100.33)
  (size 31.75 5.08)
  (exclude_from_sim no)
  (in_bom yes)
  (on_board yes)
  (dnp no)
  (fields_autoplaced yes)
  (stroke (width 0.1524) (type solid))
  (fill (color 0 0 0 0))
  (property "Sheetname" "Relay 6" (at 64.77 99.6184 0) (show_name no) (do_not_autoplace no) (effects (font (size 1.27 1.27)) (justify left bottom)))
  (property "Sheetfile" "pcb_tentacle_opto_relay.kicad_sch" (at 64.77 105.9946 0) (show_name no) (do_not_autoplace no) (effects (font (size 1.27 1.27)) (justify left top)))
  (property "RELAIS_NUMBER" "6" (at 64.77 100.33 0) (hide yes) (show_name no) (do_not_autoplace no) (effects (font (size 1.27 1.27))))
  (pin "RELAY_IN" input (at 64.77 102.87 180) (effects (font (size 1.27 1.27)) (justify left)))
  (pin "RELAY_OUT_B" output (at 96.52 104.14 0) (effects (font (size 1.27 1.27)) (justify right)))
  (pin "RELAY_OUT_A" output (at 96.52 101.6 0) (effects (font (size 1.27 1.27)) (justify right))))
 (sheet
  (at 64.77 113.03)
  (size 31.75 5.08)
  (exclude_from_sim no)
  (in_bom yes)
  (on_board yes)
  (dnp no)
  (fields_autoplaced yes)
  (stroke (width 0.1524) (type solid))
  (fill (color 0 0 0 0))
  (property "Sheetname" "Relay 7" (at 64.77 112.3184 0) (show_name no) (do_not_autoplace no) (effects (font (size 1.27 1.27)) (justify left bottom)))
  (property "Sheetfile" "pcb_tentacle_opto_relay.kicad_sch" (at 64.77 118.6946 0) (show_name no) (do_not_autoplace no) (effects (font (size 1.27 1.27)) (justify left top)))
  (property "RELAIS_NUMBER" "7" (at 64.77 113.03 0) (hide yes) (show_name no) (do_not_autoplace no) (effects (font (size 1.27 1.27))))
  (pin "RELAY_IN" input (at 64.77 115.57 180) (effects (font (size 1.27 1.27)) (justify left)))
  (pin "RELAY_OUT_B" output (at 96.52 116.84 0) (effects (font (size 1.27 1.27)) (justify right)))
  (pin "RELAY_OUT_A" output (at 96.52 114.3 0) (effects (font (size 1.27 1.27)) (justify right))))
 (sheet
  (at 64.77 88.9)
  (size 31.75 5.08)
  (exclude_from_sim no)
  (in_bom yes)
  (on_board yes)
  (dnp no)
  (fields_autoplaced yes)
  (stroke (width 0.1524) (type solid))
  (fill (color 0 0 0 0))
  (property "Sheetname" "Relay 5" (at 64.77 88.1884 0) (show_name no) (do_not_autoplace no) (effects (font (size 1.27 1.27)) (justify left bottom)))
  (property "Sheetfile" "pcb_tentacle_opto_relay.kicad_sch" (at 64.77 94.5646 0) (show_name no) (do_not_autoplace no) (effects (font (size 1.27 1.27)) (justify left top)))
  (property "RELAIS_NUMBER" "5" (at 64.77 88.9 0) (hide yes) (show_name no) (do_not_autoplace no) (effects (font (size 1.27 1.27))))
  (pin "RELAY_IN" input (at 64.77 91.44 180) (effects (font (size 1.27 1.27)) (justify left)))
  (pin "RELAY_OUT_B" output (at 96.52 92.71 0) (effects (font (size 1.27 1.27)) (justify right)))
  (pin "RELAY_OUT_A" output (at 96.52 90.17 0) (effects (font (size 1.27 1.27)) (justify right))))
 (sheet
  (at 64.77 58.42)
  (size 31.75 5.08)
  (exclude_from_sim no)
  (in_bom yes)
  (on_board yes)
  (dnp no)
  (fields_autoplaced yes)
  (stroke (width 0.1524) (type solid))
  (fill (color 0 0 0 0))
  (property "Sheetname" "Relay 2" (at 64.77 57.7084 0) (show_name no) (do_not_autoplace no) (effects (font (size 1.27 1.27)) (justify left bottom)))
  (property "Sheetfile" "pcb_tentacle_opto_relay.kicad_sch" (at 64.77 64.0846 0) (show_name no) (do_not_autoplace no) (effects (font (size 1.27 1.27)) (justify left top)))
  (property "RELAIS_NUMBER" "2" (at 64.77 58.42 0) (hide yes) (show_name no) (do_not_autoplace no) (effects (font (size 1.27 1.27))))
  (pin "RELAY_IN" input (at 64.77 60.96 180) (effects (font (size 1.27 1.27)) (justify left)))
  (pin "RELAY_OUT_B" output (at 96.52 62.23 0) (effects (font (size 1.27 1.27)) (justify right)))
  (pin "RELAY_OUT_A" output (at 96.52 59.69 0) (effects (font (size 1.27 1.27)) (justify right))))
 (sheet
  (at 64.77 46.99)
  (size 31.75 5.08)
  (exclude_from_sim no)
  (in_bom yes)
  (on_board yes)
  (dnp no)
  (fields_autoplaced yes)
  (stroke (width 0.1524) (type solid))
  (fill (color 0 0 0 0))
  (property "Sheetname" "Relay 1" (at 64.77 46.2784 0) (show_name no) (do_not_autoplace no) (effects (font (size 1.27 1.27)) (justify left bottom)))
  (property "Sheetfile" "pcb_tentacle_opto_relay.kicad_sch" (at 64.77 52.6546 0) (show_name no) (do_not_autoplace no) (effects (font (size 1.27 1.27)) (justify left top)))
  (property "RELAIS_NUMBER" "1" (at 64.77 46.99 0) (hide yes) (show_name no) (do_not_autoplace no) (effects (font (size 1.27 1.27))))
  (pin "RELAY_IN" input (at 64.77 49.53 180) (effects (font (size 1.27 1.27)) (justify left)))
  (pin "RELAY_OUT_B" output (at 96.52 50.8 0) (effects (font (size 1.27 1.27)) (justify right)))
  (pin "RELAY_OUT_A" output (at 96.52 48.26 0) (effects (font (size 1.27 1.27)) (justify right))))
 (sheet
  (at 64.77 68.58)
  (size 31.75 5.08)
  (exclude_from_sim no)
  (in_bom yes)
  (on_board yes)
  (dnp no)
  (fields_autoplaced yes)
  (stroke (width 0.1524) (type solid))
  (fill (color 0 0 0 0))
  (property "Sheetname" "Relay 3" (at 64.77 67.8684 0) (show_name no) (do_not_autoplace no) (effects (font (size 1.27 1.27)) (justify left bottom)))
  (property "Sheetfile" "pcb_tentacle_opto_relay.kicad_sch" (at 64.77 74.2446 0) (show_name no) (do_not_autoplace no) (effects (font (size 1.27 1.27)) (justify left top)))
  (property "RELAIS_NUMBER" "3" (at 64.77 68.58 0) (hide yes) (show_name no) (do_not_autoplace no) (effects (font (size 1.27 1.27))))
  (pin "RELAY_IN" input (at 64.77 71.12 180) (effects (font (size 1.27 1.27)) (justify left)))
  (pin "RELAY_OUT_B" output (at 96.52 72.39 0) (effects (font (size 1.27 1.27)) (justify right)))
  (pin "RELAY_OUT_A" output (at 96.52 69.85 0) (effects (font (size 1.27 1.27)) (justify right))))
 (sheet
  (at 64.77 78.74)
  (size 31.75 5.08)
  (exclude_from_sim no)
  (in_bom yes)
  (on_board yes)
  (dnp no)
  (fields_autoplaced yes)
  (stroke (width 0.1524) (type solid))
  (fill (color 0 0 0 0))
  (property "Sheetname" "Relay 4" (at 64.77 78.0284 0) (show_name no) (do_not_autoplace no) (effects (font (size 1.27 1.27)) (justify left bottom)))
  (property "Sheetfile" "pcb_tentacle_opto_relay.kicad_sch" (at 64.77 84.4046 0) (show_name no) (do_not_autoplace no) (effects (font (size 1.27 1.27)) (justify left top)))
  (property "RELAIS_NUMBER" "4" (at 64.77 78.74 0) (hide yes) (show_name no) (do_not_autoplace no) (effects (font (size 1.27 1.27))))
  (pin "RELAY_IN" input (at 64.77 81.28 180) (effects (font (size 1.27 1.27)) (justify left)))
  (pin "RELAY_OUT_B" output (at 96.52 82.55 0) (effects (font (size 1.27 1.27)) (justify right)))
  (pin "RELAY_OUT_A" output (at 96.52 80.01 0) (effects (font (size 1.27 1.27)) (justify right)))))
